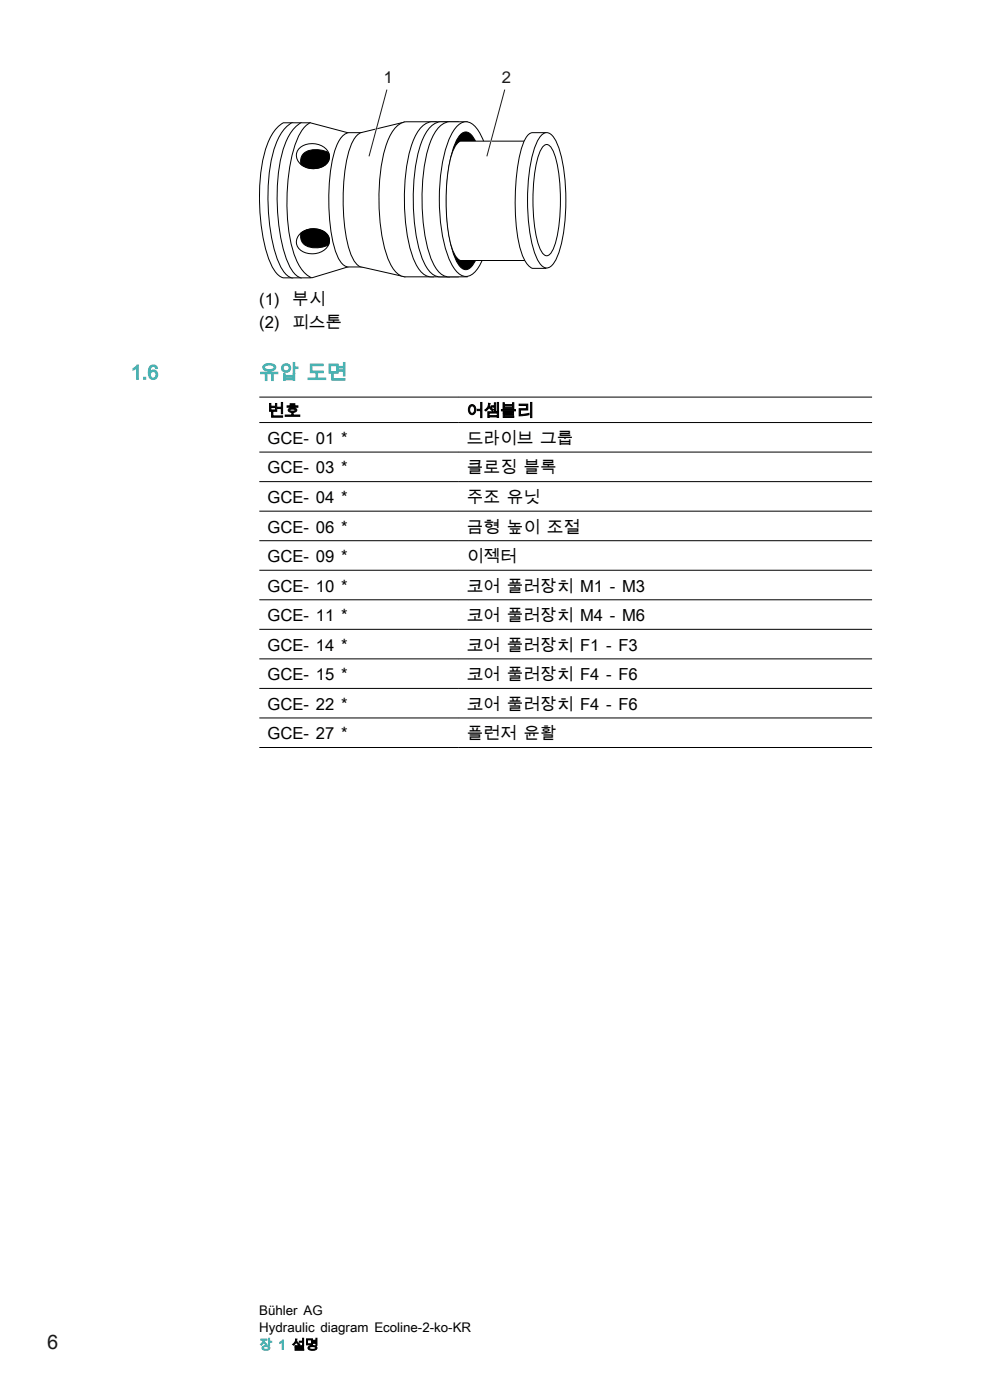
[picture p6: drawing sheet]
<svg xmlns="http://www.w3.org/2000/svg" width="210mm" height="297mm" viewBox="0 0 210 297" stroke-linecap="round" stroke-linejoin="round" font-family="sans-serif">
<g fill="#fff" stroke="#000" stroke-width=".21">
<path d="M59 26.9a2.57 2.57 0 0 1 2.3-.9h.8v32.9a3.8 3.8 0 0 1-4.3-2.1 36.8 36.8 0 0 1-2.7-17.7 22.8 22.8 0 0 1 2.9-11.1z" fill-rule="evenodd"/>
<path d="M60.8 26.9a2.58 2.58 0 0 1 2.3-.9h.8v32.9a3.8 3.8 0 0 1-4.3-2.1 36.8 36.8 0 0 1-2.7-17.7 22.8 22.8 0 0 1 2.9-11.1z" fill-rule="evenodd"/>
<path d="M62.7 26.9a2.57 2.57 0 0 1 2.3-.9h.8v32.9a3.8 3.8 0 0 1-4.2-2.1 36.8 36.8 0 0 1-2.7-17.7 22.8 22.8 0 0 1 2.9-11.1z" fill-rule="evenodd"/>
<path d="M64.9 26.6l.9-.6 8.1 2.2 .2 28.3-8 2.4a7.3 7.3 0 0 1-3.5-4.3 39.9 39.9 0 0 1-1.2-18.9 21.6 21.6 0 0 1 2.7-8.2z" fill-rule="evenodd"/>
<path d="M63.8 31.2a4.3 4.3 0 0 1 5.8 1 2.36 2.36 0 0 1-1.9 3.4 3.7 3.7 0 0 1-4.8-2.2 2.13 2.13 0 0 1 .9-2.2z" fill-rule="evenodd"/>
<path d="M72.3 29.2a2.96 2.96 0 0 1 3.1-1.1h1.5v28.5h-2a2.83 2.83 0 0 1-3.1-1.8 30.8 30.8 0 0 1-2.1-13.2 29.4 29.4 0 0 1 2-11.3z" fill-rule="evenodd"/>
<path d="M75.8 28.7l.8-.6 9.2-2.2 .1 32.8-9.6-2.1a6.6 6.6 0 0 1-2.4-4.3 44.8 44.8 0 0 1 .1-20.1l1.1-2.6z" fill-rule="evenodd"/>
<path d="M84 26.9a4.1 4.1 0 0 1 3.7-1.1h4.8l-.5 32.9h-4.4a4.2 4.2 0 0 1-4.2-1.7 24.4 24.4 0 0 1-2.9-10.9 38.5 38.5 0 0 1 2-16.8l.7-1.3z" fill-rule="evenodd"/>
<path d="M89.4 26.9a4.4 4.4 0 0 1 4-1.1h2v32.9h-2.6a4 4 0 0 1-4-1.7 24.4 24.4 0 0 1-2.9-10.9 38.5 38.5 0 0 1 2-16.8l.7-1.3z" fill-rule="evenodd"/>
<path d="M91.3 26.9a4.4 4.4 0 0 1 4-1.1h1.9v32.9h-2.6a4 4 0 0 1-3.9-1.7 24.4 24.4 0 0 1-2.9-10.9 38.5 38.5 0 0 1 1.9-16.8l.8-1.3z" fill-rule="evenodd"/>
<path d="M93.2 26.9a4.4 4.4 0 0 1 4-1.1h1.9v32.9h-2.6a4 4 0 0 1-4-1.7 24.4 24.4 0 0 1-2.8-10.9 38.5 38.5 0 0 1 1.9-16.8l.7-1.3z" fill-rule="evenodd"/>
<path d="M96.9 26.8a2.38 2.38 0 0 1 3.8 0 18.8 18.8 0 0 1 3.5 9.9 39.8 39.8 0 0 1-1.8 18.3 6.3 6.3 0 0 1-2.9 3.5 2.7 2.7 0 0 1-3.1-1.5 24 24 0 0 1-3.1-11 37.9 37.9 0 0 1 2-16.6l1.1-1.9z" fill-rule="evenodd"/>
</g>
<path d="M97.8 28.4a1.51 1.51 0 0 1 2.5 .6 22.1 22.1 0 0 1 2.5 10 39.4 39.4 0 0 1-1.7 15.6 3.7 3.7 0 0 1-2.3 2.6 2.56 2.56 0 0 1-1.9-1.7 33.8 33.8 0 0 1-2.2-14.7 28.5 28.5 0 0 1 2.2-11.1z" fill-rule="evenodd" fill="#000" stroke="#000" stroke-width=".21"/>
<path d="M97 30.4l.6-.5h13.9v25.4h-13.9a5.7 5.7 0 0 1-2.1-4 42.3 42.3 0 0 1 .4-18.8l.5-1.2z" fill-rule="evenodd" fill="#fff" stroke="#000" stroke-width=".21"/>
<path d="M64.5 32.5a5.1 5.1 0 0 1 5.2-.1 2.41 2.41 0 0 1-1.9 3.2 4.4 4.4 0 0 1-4-.7v-1l.2-.8z" fill-rule="evenodd" fill="#000" stroke="#000" stroke-width=".21"/>
<path d="M63.5 49.8a4 4 0 0 1 6.2 .5 2.69 2.69 0 0 1-2.3 3.4 3.8 3.8 0 0 1-4.4-1.6 2.26 2.26 0 0 1 .5-2.3z" fill-rule="evenodd" fill="#fff" stroke="#000" stroke-width=".21"/>
<path d="M63.8 49.4a4.1 4.1 0 0 1 5.7 .4l.3 .6 .1 .7-.2 .8a5.3 5.3 0 0 1-5.2-.1l-.5-.6-.2-.8z" fill-rule="evenodd" fill="#000" stroke="#000" stroke-width=".21"/>
<g fill="#fff" stroke="#000" stroke-width=".21">
<path d="M112.3 28.4l.6-.3h2.9v28.8h-2.9a6.3 6.3 0 0 1-2.6-4.2 47.6 47.6 0 0 1 .4-21.4l1-2.3z" fill-rule="evenodd"/>
<path d="M115 28.6a1.51 1.51 0 0 1 2.4 .5 21.6 21.6 0 0 1 2.5 9.9 38.4 38.4 0 0 1-1.6 15.3 3.6 3.6 0 0 1-2.3 2.5 2.53 2.53 0 0 1-1.9-1.6 32.9 32.9 0 0 1-2.2-14.5 27.8 27.8 0 0 1 2.2-10.9z" fill-rule="evenodd"/>
<path d="M115.2 31.1a.92 .92 0 0 1 1.5 0 16.6 16.6 0 0 1 2.1 8.2 34.1 34.1 0 0 1-1.4 13.3 2.11 2.11 0 0 1-1.4 1.7 2.11 2.11 0 0 1-1.5-1.7 37.2 37.2 0 0 1-.8-17.4l.2-1.1a7.5 7.5 0 0 1 1.3-3z" fill-rule="evenodd"/>
</g>
<path d="M82.1 19l-3.8 14.2M107.1 19l-3.8 14.2" fill="none" stroke="#fff" stroke-width=".35"/>
<path d="M82.1 19l-3.8 14.2M107.1 19l-3.8 14.2" fill="none" stroke="#1f1a17" stroke-width=".21"/>
<g fill="none" stroke="#000" stroke-width=".21">
<path d="M55 84.2h130M55 89.6h130M55 95.9h130M55 102.2h130M55 108.4h130M55 114.7h130M55 121h130M55 127.2h130M55 133.5h130M55 139.8h130M55 146h130M55 152.3h130"/>
<path d="M55 158.6h130"/>
</g>
<g font-size="4.2" fill="#47b2b2">
<text x="27.8" y="80.5">1.6</text>
<text x="55" y="80.5">유압 도면</text>
</g>
<text font-size="4.2" fill="#191919" x="10" y="286.1">6</text>
<g font-size="3.5" fill="#1f1a17">
<text x="81.4" y="17.5">1</text>
<text x="106.4" y="17.6">2</text>
</g>
<g font-size="3.5">
<text x="55" y="64.8">(1)</text>
<text x="62" y="64.8">부시</text>
<text x="55" y="69.5">(2)</text>
<text x="62" y="69.5">피스톤</text>
<text x="56.8" y="88.3">번호</text>
<text x="99" y="88.3">어셈블리</text>
<text x="56.7" y="94.2">GCE- 01 *</text>
<text x="99" y="94.2">드라이브 그룹</text>
<text x="56.7" y="100.4">GCE- 03 *</text>
<text x="99" y="100.4">클로징 블록</text>
<text x="56.7" y="106.7">GCE- 04 *</text>
<text x="99" y="106.7">주조 유닛</text>
<text x="56.7" y="113">GCE- 06 *</text>
<text x="99" y="113">금형 높이 조절</text>
<text x="56.7" y="119.2">GCE- 09 *</text>
<text x="99" y="119.2">이젝터</text>
<text x="56.7" y="125.5">GCE- 10 *</text>
<text x="99" y="125.5">코어 풀러장치 M1 - M3</text>
<text x="56.7" y="131.8">GCE- 11 *</text>
<text x="99" y="131.8">코어 풀러장치 M4 - M6</text>
<text x="56.7" y="138">GCE- 14 *</text>
<text x="99" y="138">코어 풀러장치 F1 - F3</text>
<text x="56.7" y="144.3">GCE- 15 *</text>
<text x="99" y="144.3">코어 풀러장치 F4 - F6</text>
<text x="56.7" y="150.6">GCE- 22 *</text>
<text x="99" y="150.6">코어 풀러장치 F4 - F6</text>
<text x="56.7" y="156.9">GCE- 27 *</text>
<text x="99" y="156.9">플런저 윤활</text>
</g>
<g font-size="2.8">
<text x="55" y="278.9">Bühler AG</text>
<text x="55" y="282.6">Hydraulic diagram Ecoline-2-ko-KR</text>
</g>
<text font-size="2.8" fill="#47b2b2" x="55" y="286.3">장 1 설명</text>
</svg>
